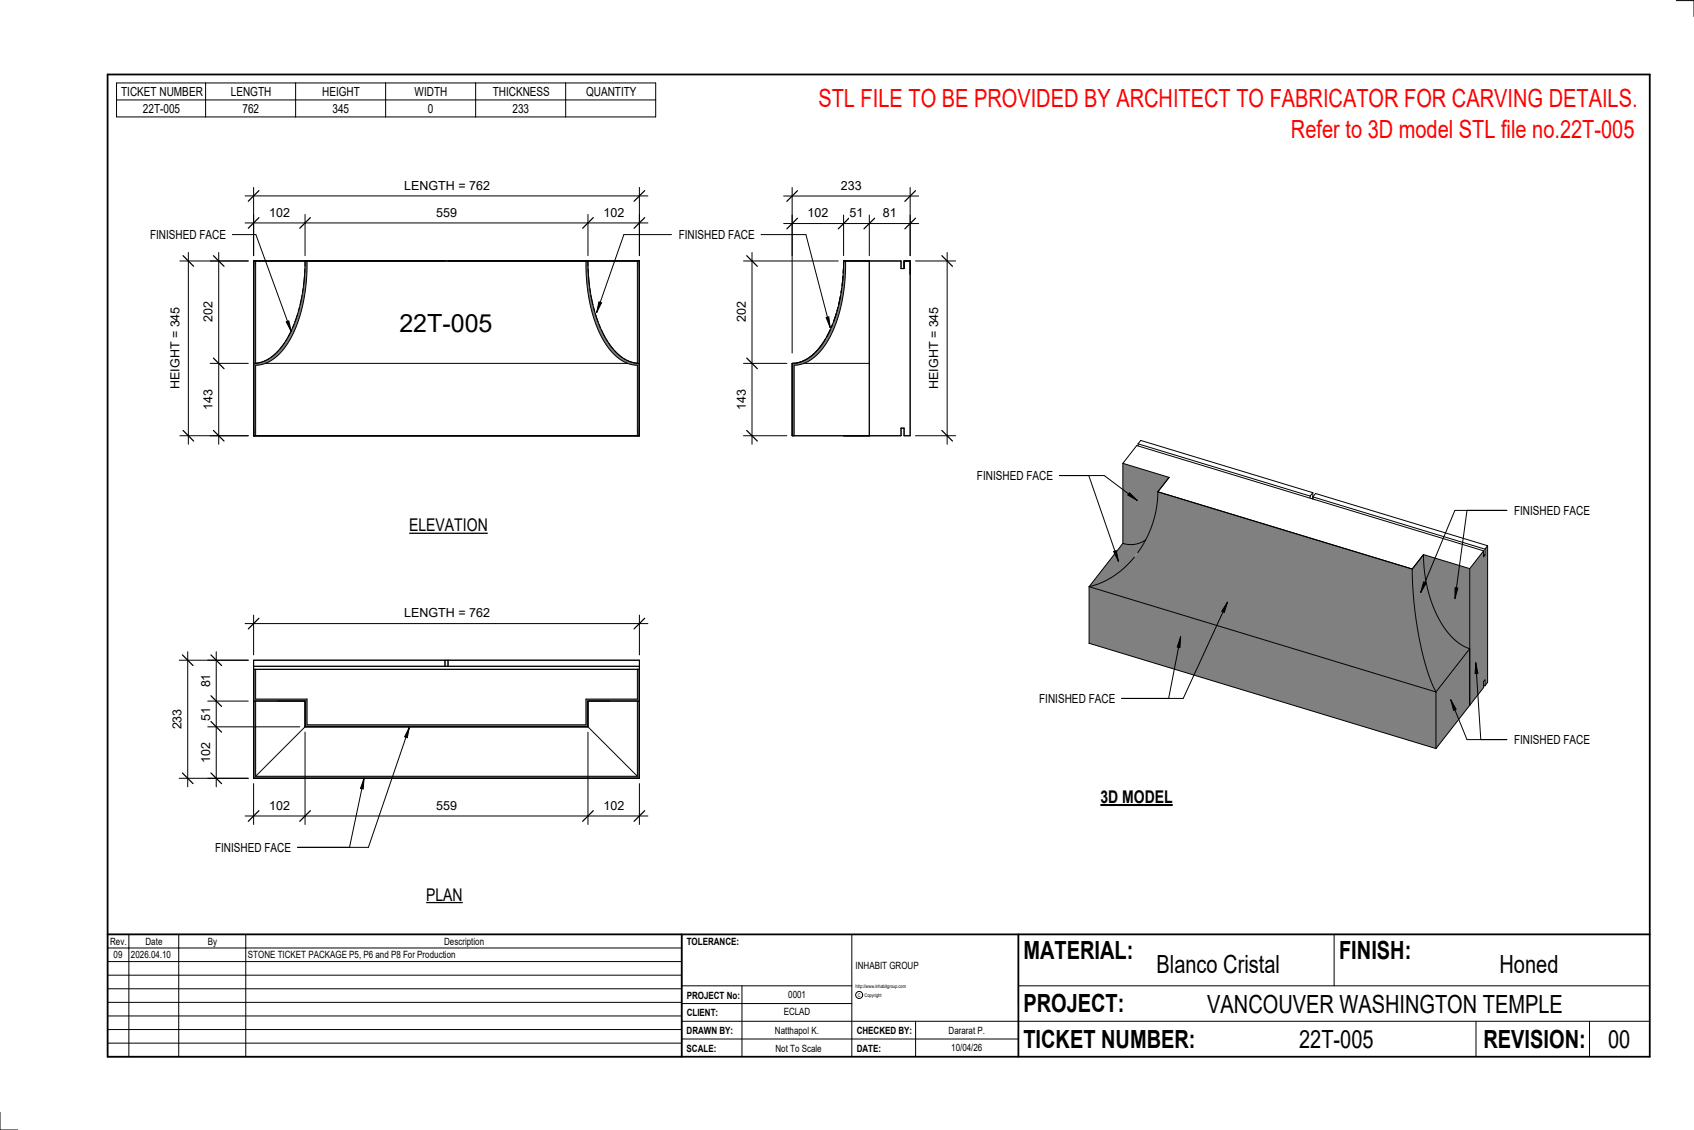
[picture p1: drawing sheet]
<svg xmlns="http://www.w3.org/2000/svg" width="914mm" height="610mm" viewBox="0 0 914 610" stroke-linecap="round" stroke-linejoin="round" font-family="sans-serif">
<g fill="#808080">
<path d="M606 293a14 14 0 0 0 12-2 48 48 0 0 1-30 25z"/>
<path d="M588 316l187 57v31l-187-57z"/>
<path d="M625 265l137 42a176 176 0 0 0 12 65l1 1-187-57a51 51 0 0 0 36-42z"/>
<path d="M793 350v30l-18 24v-31z"/>
<path d="M768 299a66 66 0 0 0 17 46l3 3 5 2-18 23a164 164 0 0 1-13-63v-3z"/>
<path d="M606 250l25 8-6 7a51 51 0 0 1-7 27 14 14 0 0 1-12 1z"/>
<path d="M768 299l25 8v43a36 36 0 0 1-20-24l-3-12z"/>
<path d="M803 294v74l-1 2v-3l-1 1v3l-8 9v-73l8-10v3l1-1v-3z"/>
</g>
<g fill="none" stroke="#000" stroke-width=".54">
<path d="M614 239l2-1 93 28M614 239l93 29M614 239v2M606 250l25 8-6 7M606 250l8-10 187 57M606 250v43M625 265a57 57 0 0 1-11 33M625 265l137 42M707 268v1M709 266l-2 2M709 266v3M606 293l-18 23"/>
<path d="M618 291a14 14 0 0 1-12 2M768 299a66 66 0 0 0 17 46l3 3 5 2-18 23M768 299l-6 8M768 299l25 8M801 297l-8 10M801 297v3l1-1M801 299h1M802 296v3M803 294v74l-1 2M803 294l-1 2M803 294l-93-28-1 2 93 28M588 316v31"/>
<path d="M588 316l187 57M612 301a45 45 0 0 1-24 15M762 307a176 176 0 0 0 12 65l1 1M793 307v73M588 347l187 57M588 347h.1M775 373v31M801 370h1M802 370v-3l-1 1v3l-26 33"/>
</g>
<path d="M455 141h1a77 77 0 0 1-13 48 20 20 0 0 1-14 8v38h-1v-39a23 23 0 0 0 18-14 87 87 0 0 0 9-41z" fill="#7c7c7c"/>
<g fill="none" stroke="#000" stroke-width=".54">
<path d="M454 159l-1 5M454 156v2M455 149v5M455 145v2M455 141a78 78 0 0 1-13 47 19 19 0 0 1-14 8M455 141h31v4h2v-4h3v94h-3v-4h-2v4h-58v-39M455 141v3M456 141a77 77 0 0 1-13 48 20 20 0 0 1-14 8v38M448 178l-2 4M449 175v2M451 169l-1 5M452 166v2"/>
<path d="M429 196h-1M431 196h-1M434 196h35v-55v94M435 194l-4 1M436 193l-1 1M440 190l-3 3M441 189l-1 1M444 185l-2 3M446 183l-1 1"/>
</g>
<g fill="#7c7c7c">
<path d="M316 141a77 77 0 0 0 14 48 20 20 0 0 0 14 8v38h1v-39a21 21 0 0 1-17-13 85 85 0 0 1-11-42zM165 141a78 78 0 0 1-14 47 19 19 0 0 1-14 8v39h1v-38a24 24 0 0 0 19-15 87 87 0 0 0 9-41z"/>
<path d="M137 141v55h1v-55zM344 141v55h1v-55z"/>
</g>
<g fill="none" stroke="#000" stroke-width=".54">
<path d="M137 141h208v94h-208zM138 141v55M163 159l-1 5M164 156l-1 2M164 149v5M165 145l-1 2M165 144v-3a78 78 0 0 1-14 47 20 20 0 0 1-13 8M166 141a77 77 0 0 1-14 48 20 20 0 0 1-14 8v38M316 141a77 77 0 0 0 14 48 20 20 0 0 0 14 8v38M317 144v-3a78 78 0 0 0 14 47 20 20 0 0 0 13 8M317 145l1 2M318 149v5"/>
<path d="M318 156l1 2M319 159l1 5M344 141v55M157 178l-2 4M159 175l-1 2M161 169l-2 5M162 166l-1 2M320 166l1 2M321 169l2 5M323 175l1 2M325 178l2 4M137 196h1"/>
<path d="M143 196h196M144 194l-6 2M146 193l-2 1M149 190l-3 3M150 189l-1 1M154 185l-3 3M155 183l-1 1M327 183l1 1M328 185l3 3M332 189l1 1M333 190l3 3M337 193l1 1"/>
<path d="M338 194l5 2M344 196h.1M344 196h1"/>
</g>
<g fill="#7c7c7c">
<path d="M137 378h1v41h206v-41h1v42h-208z"/>
<path d="M137 361h1v16h28v14h150v-14h28v-16h1v17h-28v14h-152v-14h-28z"/>
</g>
<g fill="none" stroke="#000" stroke-width=".54">
<path d="M428 116v22M455 116v22M469 116v22M491 116v22M423 121h73M137 356h208v64h-208zM137 359h208M240 356v3M242 356v3M137 378h28M137 361h208M138 361v16h28v14h150v-14h28v-16"/>
<path d="M138 378v41M138 378h27M165 378h.1M165 378v14M317 378h27M317 378v14M317 378h28M344 378v41M165 392l-27 27M165 392h152M317 392l27 27M138 419h206"/>
</g>
<path d="M430 118l-5 5M458 118l-6 5M472 118l-6 5M494 118l-6 5" fill="none" stroke="#000" stroke-width=".67"/>
<g fill="#fff">
<path d="M477 111h7v8h-7z"/>
<path d="M459 111h7v8h-7z"/>
<path d="M436 111h11v8h-11z"/>
</g>
<path d="M423 106h73M428 101v89M491 101v37" fill="none" stroke="#000" stroke-width=".54"/>
<path d="M430 103l-5 6M494 103l-6 6" fill="none" stroke="#000" stroke-width=".67"/>
<path d="M454 96h11v8h-11z" fill="#fff"/>
<path d="M406 136v104M401 141h51M401 196h24M401 235h24" fill="none" stroke="#000" stroke-width=".54"/>
<path d="M403 138l6 6M403 193l6 6M403 232l6 6" fill="none" stroke="#000" stroke-width=".67"/>
<g fill="#fff">
<path d="M397 163h7v11h-7z"/>
<path d="M397 210h7v11h-7z"/>
</g>
<path d="M511 136v104M494 141h22M494 235h22" fill="none" stroke="#000" stroke-width=".54"/>
<path d="M508 138l6 6M508 232l6 6" fill="none" stroke="#000" stroke-width=".67"/>
<path d="M500 166h8v44h-8z" fill="#fff"/>
<path d="M137 116v22M165 116v22M317 116v22M345 116v22M132 120h218" fill="none" stroke="#000" stroke-width=".54"/>
<path d="M140 117l-6 6M168 117l-6 6M320 117l-5 6M348 117l-6 6" fill="none" stroke="#000" stroke-width=".67"/>
<g fill="#fff">
<path d="M145 111h11v7h-11z"/>
<path d="M236 111h11v7h-11z"/>
<path d="M326 111h11v7h-11z"/>
</g>
<path d="M132 106h218M137 101v37M345 101v37" fill="none" stroke="#000" stroke-width=".54"/>
<path d="M140 103l-6 6M348 103l-6 6" fill="none" stroke="#000" stroke-width=".67"/>
<path d="M218 96h46v8h-46z" fill="#fff"/>
<path d="M118 136v104M113 141h21M113 196h21M113 235h21" fill="none" stroke="#000" stroke-width=".54"/>
<path d="M115 138l6 6M115 193l6 6M115 232l6 6" fill="none" stroke="#000" stroke-width=".67"/>
<g fill="#fff">
<path d="M109 163h7v11h-7z"/>
<path d="M109 210h7v11h-7z"/>
</g>
<path d="M102 136v104M97 141h37M97 235h37" fill="none" stroke="#000" stroke-width=".54"/>
<path d="M99 138l6 6M99 232l6 6" fill="none" stroke="#000" stroke-width=".67"/>
<g fill="#fff">
<path d="M91 166h7v44h-7z"/>
<path d="M216 167h50v15h-50z"/>
</g>
<path d="M132 336h218M137 332v21M345 332v21" fill="none" stroke="#000" stroke-width=".54"/>
<path d="M140 334l-6 5M348 334l-6 5" fill="none" stroke="#000" stroke-width=".67"/>
<path d="M218 327h46v8h-46z" fill="#fff"/>
<path d="M112 356h22M117 352v72M112 378h22M112 392h50M112 420h22" fill="none" stroke="#000" stroke-width=".54"/>
<path d="M114 353l6 6M114 375l6 6M114 389l6 6M114 417l6 6" fill="none" stroke="#000" stroke-width=".67"/>
<g fill="#fff">
<path d="M107 400h8v12h-8z"/>
<path d="M107 381h8v8h-8z"/>
<path d="M107 364h8v7h-8z"/>
</g>
<path d="M97 356h37M101 352v72M97 420h37" fill="none" stroke="#000" stroke-width=".54"/>
<path d="M98 353l6 6M98 417l6 6" fill="none" stroke="#000" stroke-width=".67"/>
<path d="M92 383h8v11h-8z" fill="#fff"/>
<path d="M165 395v50M317 395v50M137 423v22M345 423v22M132 440h218" fill="none" stroke="#000" stroke-width=".54"/>
<path d="M140 437l-6 6M168 437l-6 6M320 437l-5 6M348 437l-6 6" fill="none" stroke="#000" stroke-width=".67"/>
<g fill="#fff">
<path d="M145 431h11v7h-11z"/>
<path d="M236 431h11v7h-11z"/>
<path d="M326 431h11v7h-11z"/>
</g>
<g fill="none" stroke="#000" stroke-width=".54">
<path d="M905 0h9v9M460 504v66M720 504v28M891 504h-341v37M368 532h92M401 532v38M550 532h341M368 551h523M368 541h92M494 551v19M797 551v19M858 551v19"/>
<path d="M368 561h182M0 600v10h10"/>
<circle cx="464" cy="537" r="1.9"/>
</g>
<path d="M58 40h833v530h-833zM58 504h833M368 504v66M550 504v66" fill="none" stroke="#000" stroke-width=".96"/>
<g fill="#fff">
<path d="M652 534h192v15h-192z"/>
<path d="M513 562h17v6h-17z"/>
<path d="M425 533h10v6h-10z"/>
<path d="M423 543h15v6h-15z"/>
<path d="M418 553h24v6h-24z"/>
<path d="M624 513h68v15h-68z"/>
<path d="M809 513h33v15h-33z"/>
<path d="M512 553h20v6h-20z"/>
<path d="M701 553h41v15h-41z"/>
<path d="M442 45h443v16h-443z"/>
<path d="M868 553h12v15h-12z"/>
<path d="M61 512h5v6h-5z"/>
</g>
<path d="M58 504h310v66h-310zM58 519h310M58 511h310M70 504v66M96 504v66M133 504v66M58 533h310M58 526h310M58 555h310M58 548h310M58 541h310M58 563h310" fill="none" stroke="#000" stroke-width=".54"/>
<path d="M221 278h42v11h-42z" fill="#fff"/>
<path d="M221 288h42" fill="none" stroke="#000" stroke-width=".69" stroke-linecap="butt"/>
<path d="M230 477h20v11h-20z" fill="#fff"/>
<path d="M230 487h20" fill="none" stroke="#000" stroke-width=".69" stroke-linecap="butt"/>
<path d="M594 424h39v12h-39z" fill="#fff"/>
<path d="M594 434h39" fill="none" stroke="#000" stroke-width="1.1" stroke-linecap="butt"/>
<path d="M697 62h187v15h-187z" fill="#fff"/>
<path d="M221 392l-1 6-2-1zM221 392l-22 65h-38M197 420l-1 6-1-1zM197 420l-8 37" fill="none" stroke="#000" stroke-width=".54"/>
<path d="M221 392l-1 6-2-1zM197 420l-1 6-1-1z" fill="#000"/>
<path d="M116 453h41v8h-41z" fill="#fff"/>
<path d="M362 127h-25l-15 42M411 127h24l13 50M323 163h2l-3 6zM446 171h1l1 6z" fill="none" stroke="#000" stroke-width=".54"/>
<path d="M323 163h2l-3 6zM446 171h1l1 6z" fill="#000"/>
<path d="M366 123h41v7h-41z" fill="#fff"/>
<path d="M125 127h13l19 52M154 174l2-1 1 6z" fill="none" stroke="#000" stroke-width=".54"/>
<path d="M154 174l2-1 1 6z" fill="#000"/>
<path d="M81 123h41v7h-41z" fill="#fff"/>
<path d="M63 45h291v18h-291zM63 54h291M111 45v18M160 45v18M208 45v18M257 45v18M305 45v18M663 325l-2 5h-2zM663 325l-24 52h-34M637 344v5h-2zM637 344l-6 33" fill="none" stroke="#000" stroke-width=".54"/>
<path d="M663 325l-2 5h-2zM637 344v5h-2z" fill="#000"/>
<path d="M561 373h41v8h-41z" fill="#fff"/>
<path d="M797 358l1 5h-2zM783 378l3 5h-1z" fill="#000"/>
<path d="M797 358l1 5h-2zM797 358l2 41M783 378l3 5h-1zM783 378l9 21h21" fill="none" stroke="#000" stroke-width=".54"/>
<path d="M817 395h41v8h-41z" fill="#fff"/>
<path d="M610 266l4 4-5-3zM601 298l2-1 1 6z" fill="#000"/>
<path d="M572 257h24l18 13M588 257l16 46M610 266l4 4-5-3zM601 298l2-1 1 6z" fill="none" stroke="#000" stroke-width=".54"/>
<path d="M527 253h41v7h-41z" fill="#fff"/>
<path d="M768 314l2 1-3 5zM785 317h2l-2 6z" fill="#000"/>
<path d="M792 275l-7 48M813 275h-28l-18 45M768 314l2 1-3 5zM785 317h2l-2 6z" fill="none" stroke="#000" stroke-width=".54"/>
<path d="M817 272h41v7h-41z" fill="#fff"/>
<g font-size="13.5" fill="#f00">
<text x="442" y="58">STL FILE TO BE PROVIDED BY ARCHITECT TO FABRICATOR FOR CARVING DETAILS.</text>
<text x="697" y="75">Refer to 3D model STL file no.22T-005</text>
</g>
<g font-size="13.5">
<text x="216" y="179">22T-005</text>
<text x="552" y="517">MATERIAL:</text>
<text x="723" y="517">FINISH:</text>
<text x="624" y="525">Blanco Cristal</text>
<text x="809" y="525">Honed</text>
<text x="552" y="546">PROJECT:</text>
<text x="652" y="546">VANCOUVER WASHINGTON TEMPLE</text>
<text x="552" y="565">TICKET NUMBER:</text>
<text x="701" y="565">22T-005</text>
<text x="801" y="565">REVISION:</text>
<text x="868" y="565">00</text>
</g>
<g font-size="9.4">
<text x="221" y="287">ELEVATION</text>
<text x="594" y="433">3D MODEL</text>
<text x="230" y="486">PLAN</text>
</g>
<g font-size="6.7">
<text x="65" y="52">TICKET NUMBER</text>
<text x="125" y="52">LENGTH</text>
<text x="174" y="52">HEIGHT</text>
<text x="224" y="52">WIDTH</text>
<text x="266" y="52">THICKNESS</text>
<text x="316" y="52">QUANTITY</text>
<text x="77" y="61">22T-005</text>
<text x="131" y="61">762</text>
<text x="179" y="61">345</text>
<text x="231" y="61">0</text>
<text x="277" y="61">233</text>
<text x="218" y="102">LENGTH = 762</text>
<text x="454" y="102">233</text>
<text x="145" y="117">102</text>
<text x="236" y="117">559</text>
<text x="326" y="117">102</text>
<text x="436" y="117">102</text>
<text x="459" y="117">51</text>
<text x="477" y="117">81</text>
<text x="81" y="129">FINISHED FACE</text>
<text x="366" y="129">FINISHED FACE</text>
<text x="115" y="174" transform="rotate(-90 115 174)">202</text>
<text x="403" y="174" transform="rotate(-90 403 174)">202</text>
<text x="97" y="210" transform="rotate(-90 97 210)">HEIGHT = 345</text>
<text x="506" y="210" transform="rotate(-90 506 210)">HEIGHT = 345</text>
<text x="115" y="221" transform="rotate(-90 115 221)">143</text>
<text x="403" y="221" transform="rotate(-90 403 221)">143</text>
<text x="527" y="259">FINISHED FACE</text>
<text x="817" y="278">FINISHED FACE</text>
<text x="218" y="333">LENGTH = 762</text>
<text x="113" y="371" transform="rotate(-90 113 371)">81</text>
<text x="561" y="379">FINISHED FACE</text>
<text x="113" y="389" transform="rotate(-90 113 389)">51</text>
<text x="98" y="394" transform="rotate(-90 98 394)">233</text>
<text x="817" y="401">FINISHED FACE</text>
<text x="113" y="412" transform="rotate(-90 113 412)">102</text>
<text x="145" y="437">102</text>
<text x="236" y="437">559</text>
<text x="326" y="437">102</text>
<text x="116" y="460">FINISHED FACE</text>
</g>
<g font-size="5.4">
<text x="59" y="510">Rev.</text>
<text x="79" y="510">Date</text>
<text x="112" y="510">By</text>
<text x="240" y="510">Description</text>
<text x="371" y="510">TOLERANCE:</text>
<text x="61" y="517">09</text>
<text x="71" y="517">2026.04.10</text>
<text x="134" y="517">STONE TICKET PACKAGE P5, P6 and P8 For Production</text>
<text x="462" y="523">INHABIT GROUP</text>
<text x="371" y="539">PROJECT No:</text>
<text x="425" y="538">0001</text>
<text x="371" y="548">CLIENT:</text>
<text x="423" y="548">ECLAD</text>
<text x="371" y="558">DRAWN BY:</text>
<text x="418" y="558">Natthapol K.</text>
<text x="462" y="558">CHECKED BY:</text>
<text x="512" y="558">Dararat P.</text>
<text x="371" y="567">SCALE:</text>
<text x="419" y="567">Not To Scale</text>
<text x="462" y="567">DATE:</text>
<text x="513" y="567">10/04/26</text>
</g>
<g font-size="2.7">
<text x="462" y="533">http://www.inhabitgroup.com</text>
<text x="463" y="538">C</text>
<text x="467" y="538">Copyright</text>
</g>
</svg>
